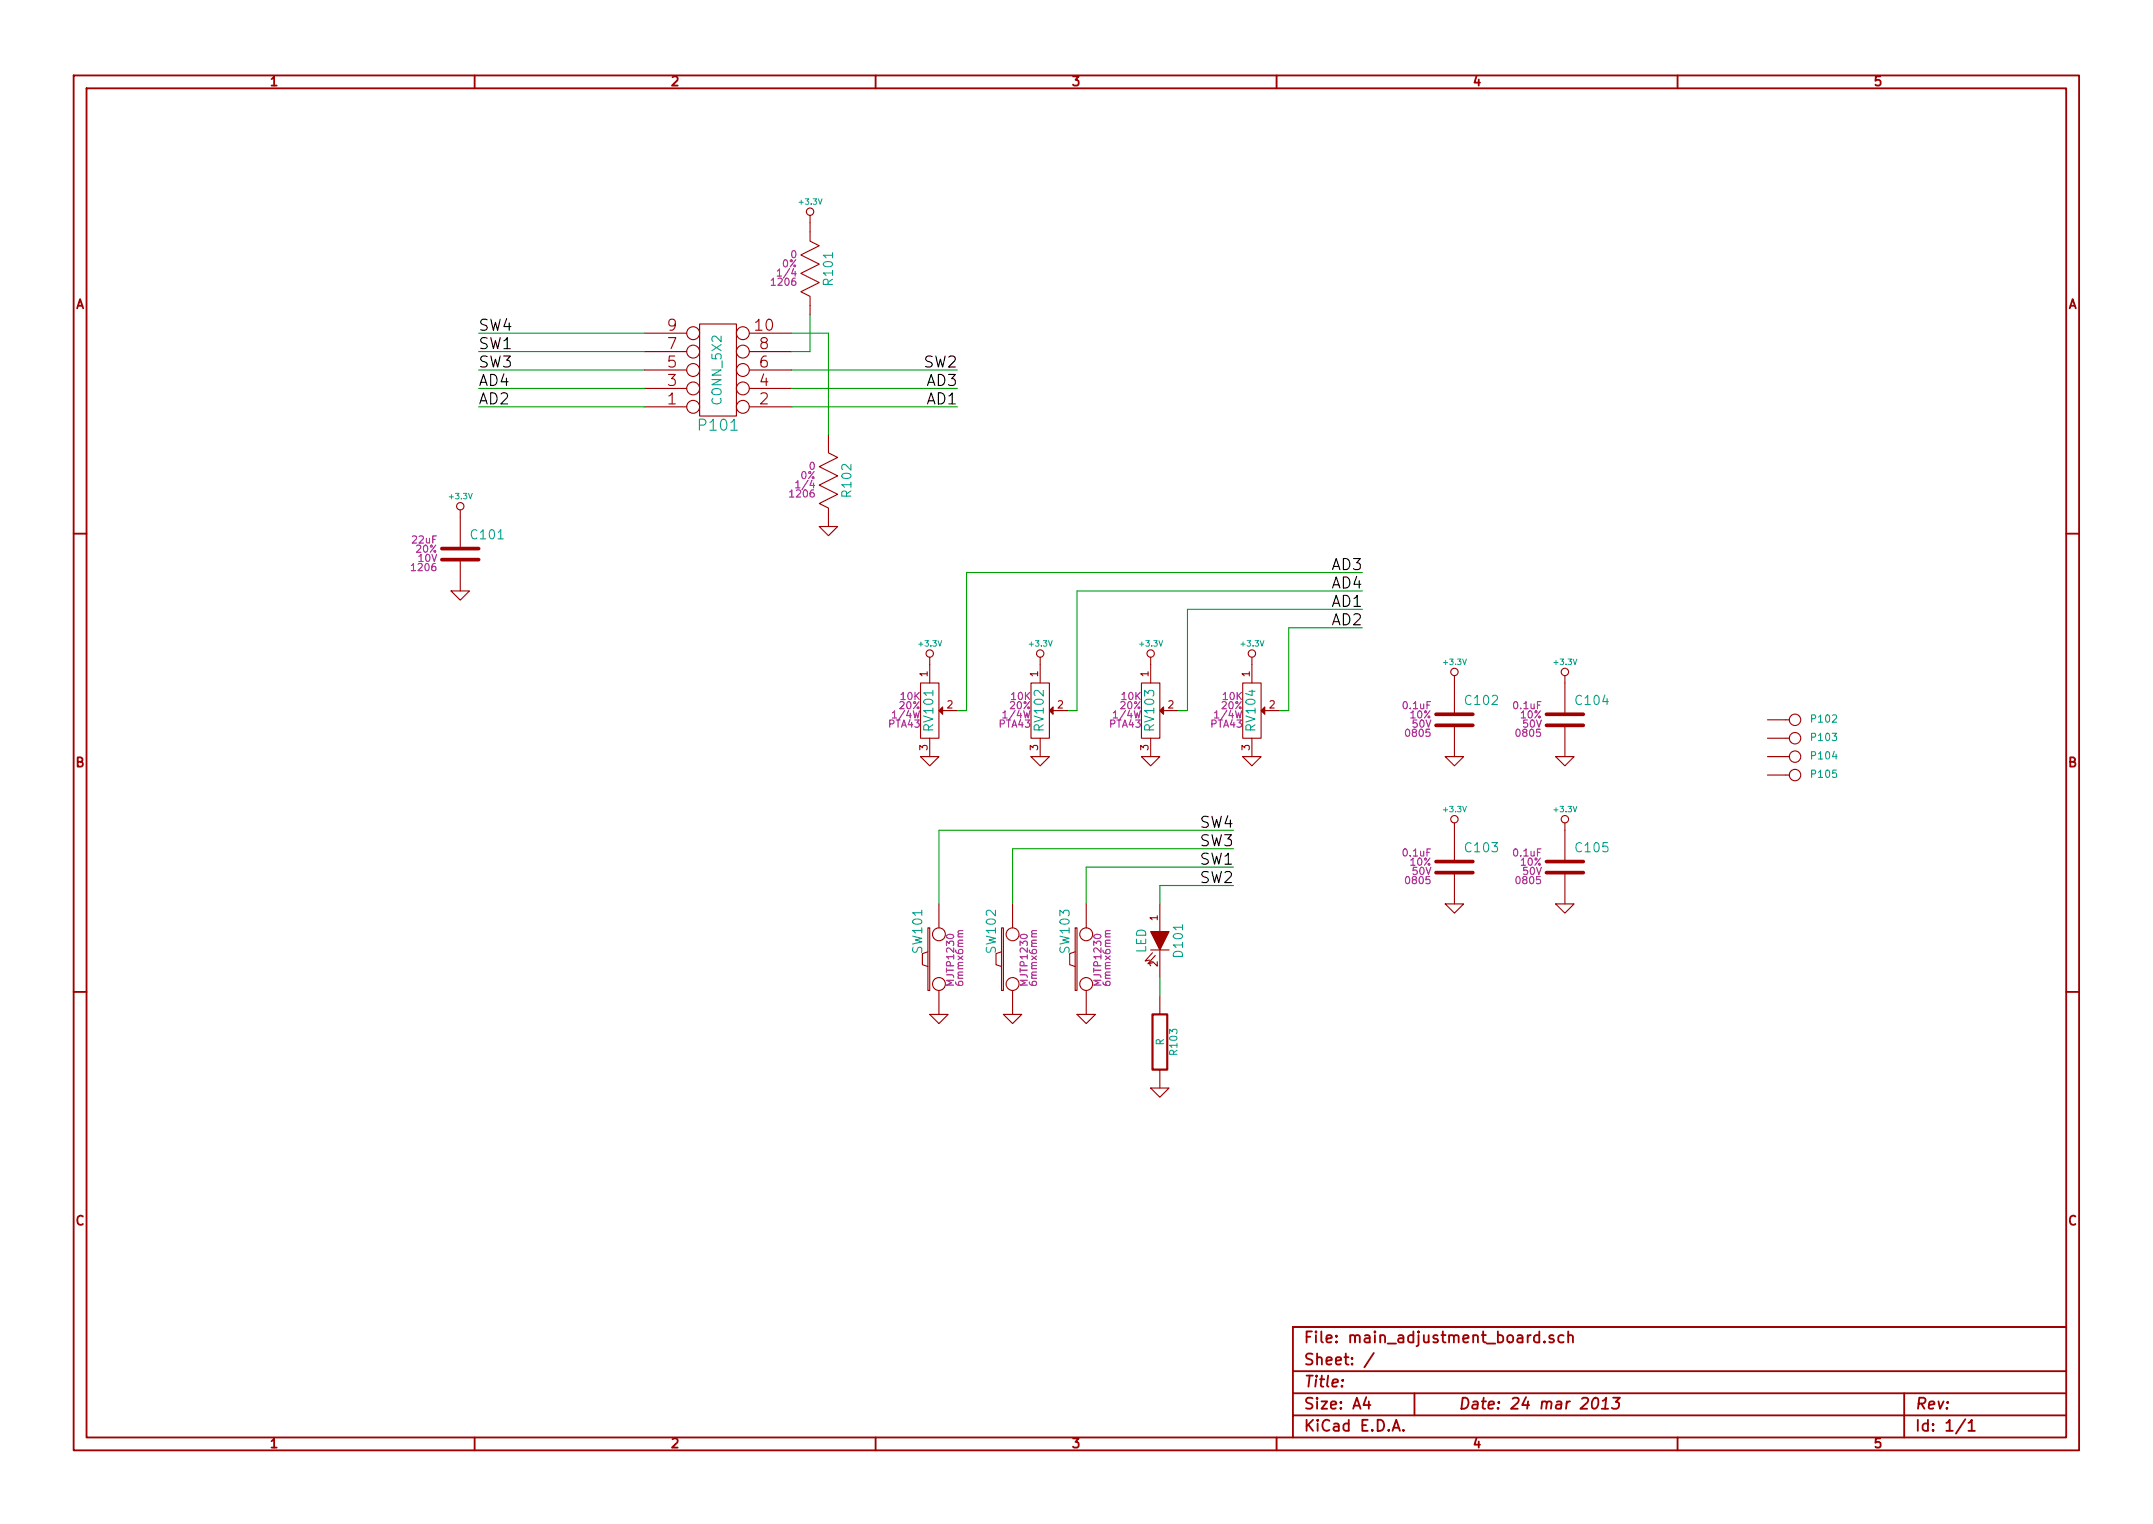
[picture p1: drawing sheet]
EESchema Schematic File Version 2  date Sun 24 Mar 2013 05:40:36 PM CDT
LIBS:power
LIBS:device
LIBS:transistors
LIBS:conn
LIBS:linear
LIBS:regul
LIBS:74xx
LIBS:cmos4000
LIBS:adc-dac
LIBS:memory
LIBS:xilinx
LIBS:special
LIBS:microcontrollers
LIBS:dsp
LIBS:microchip
LIBS:analog_switches
LIBS:motorola
LIBS:texas
LIBS:intel
LIBS:audio
LIBS:interface
LIBS:digital-audio
LIBS:philips
LIBS:display
LIBS:cypress
LIBS:siliconi
LIBS:opto
LIBS:atmel
LIBS:contrib
LIBS:valves
LIBS:Joe_Chips
LIBS:Joe_Discrete
LIBS:main_adjustment_board-cache
EELAYER 27 0
EELAYER END
$Descr A4 11693 8268
encoding utf-8
Sheet 1 1
Title ""
Date "24 mar 2013"
Rev ""
Comp ""
Comment1 ""
Comment2 ""
Comment3 ""
Comment4 ""
$EndDescr
$Comp
L POT_10K_SLIDER RV101
U 1 1
P 5050 3850
F 0 "RV101" V 5050 3850 50  0000 C CNN
F 1 "POT_10K_SLIDER" V 5250 3850 50  0001 C CNN
F 2 "" H 5050 3850 60  0001 C CNN
F 3 "" H 5050 3850 60  0001 C CNN
F 4 "PTA4553-2015CPB103" H 5050 4150 39  0001 C CNN "PN"
F 5 "10K" H 5000 3900 39  0000 R BNN "Val"
F 6 "PTA43" H 5000 3750 39  0000 R BNN "Package"
F 7 "20%" H 5000 3850 39  0000 R BNN "Tol"
F 8 "1/4W" H 5000 3800 39  0000 R BNN "Power"
	1    5050 3850
	1    0    0    -1  
$EndComp
$Comp
L POT_10K_SLIDER RV102
U 1 1
P 5650 3850
F 0 "RV102" V 5650 3850 50  0000 C CNN
F 1 "POT_10K_SLIDER" V 5850 3850 50  0001 C CNN
F 2 "" H 5650 3850 60  0001 C CNN
F 3 "" H 5650 3850 60  0001 C CNN
F 4 "PTA4553-2015CPB103" H 5650 4150 39  0001 C CNN "PN"
F 5 "10K" H 5600 3900 39  0000 R BNN "Val"
F 6 "PTA43" H 5600 3750 39  0000 R BNN "Package"
F 7 "20%" H 5600 3850 39  0000 R BNN "Tol"
F 8 "1/4W" H 5600 3800 39  0000 R BNN "Power"
	1    5650 3850
	1    0    0    -1  
$EndComp
$Comp
L POT_10K_SLIDER RV103
U 1 1
P 6250 3850
F 0 "RV103" V 6250 3850 50  0000 C CNN
F 1 "POT_10K_SLIDER" V 6450 3850 50  0001 C CNN
F 2 "" H 6250 3850 60  0001 C CNN
F 3 "" H 6250 3850 60  0001 C CNN
F 4 "PTA4553-2015CPB103" H 6250 4150 39  0001 C CNN "PN"
F 5 "10K" H 6200 3900 39  0000 R BNN "Val"
F 6 "PTA43" H 6200 3750 39  0000 R BNN "Package"
F 7 "20%" H 6200 3850 39  0000 R BNN "Tol"
F 8 "1/4W" H 6200 3800 39  0000 R BNN "Power"
	1    6250 3850
	1    0    0    -1  
$EndComp
$Comp
L POT_10K_SLIDER RV104
U 1 1
P 6800 3850
F 0 "RV104" V 6800 3850 50  0000 C CNN
F 1 "POT_10K_SLIDER" V 7000 3850 50  0001 C CNN
F 2 "" H 6800 3850 60  0001 C CNN
F 3 "" H 6800 3850 60  0001 C CNN
F 4 "PTA4553-2015CPB103" H 6800 4150 39  0001 C CNN "PN"
F 5 "10K" H 6750 3900 39  0000 R BNN "Val"
F 6 "PTA43" H 6750 3750 39  0000 R BNN "Package"
F 7 "20%" H 6750 3850 39  0000 R BNN "Tol"
F 8 "1/4W" H 6750 3800 39  0000 R BNN "Power"
	1    6800 3850
	1    0    0    -1  
$EndComp
$Comp
L GND #PWR01
U 1 1
P 5050 4100
F 0 "#PWR01" H 5050 4100 30  0001 C CNN
F 1 "GND" H 5050 4030 30  0001 C CNN
F 2 "" H 5050 4100 60  0001 C CNN
F 3 "" H 5050 4100 60  0001 C CNN
	1    5050 4100
	1    0    0    -1  
$EndComp
$Comp
L GND #PWR02
U 1 1
P 5650 4100
F 0 "#PWR02" H 5650 4100 30  0001 C CNN
F 1 "GND" H 5650 4030 30  0001 C CNN
F 2 "" H 5650 4100 60  0001 C CNN
F 3 "" H 5650 4100 60  0001 C CNN
	1    5650 4100
	1    0    0    -1  
$EndComp
$Comp
L GND #PWR03
U 1 1
P 6250 4100
F 0 "#PWR03" H 6250 4100 30  0001 C CNN
F 1 "GND" H 6250 4030 30  0001 C CNN
F 2 "" H 6250 4100 60  0001 C CNN
F 3 "" H 6250 4100 60  0001 C CNN
	1    6250 4100
	1    0    0    -1  
$EndComp
$Comp
L GND #PWR04
U 1 1
P 6800 4100
F 0 "#PWR04" H 6800 4100 30  0001 C CNN
F 1 "GND" H 6800 4030 30  0001 C CNN
F 2 "" H 6800 4100 60  0001 C CNN
F 3 "" H 6800 4100 60  0001 C CNN
	1    6800 4100
	1    0    0    -1  
$EndComp
$Comp
L +3.3V #PWR05
U 1 1
P 5050 3600
F 0 "#PWR05" H 5050 3560 30  0001 C CNN
F 1 "+3.3V" H 5050 3710 30  0000 C CNN
F 2 "" H 5050 3600 60  0001 C CNN
F 3 "" H 5050 3600 60  0001 C CNN
	1    5050 3600
	1    0    0    -1  
$EndComp
$Comp
L +3.3V #PWR06
U 1 1
P 5650 3600
F 0 "#PWR06" H 5650 3560 30  0001 C CNN
F 1 "+3.3V" H 5650 3710 30  0000 C CNN
F 2 "" H 5650 3600 60  0001 C CNN
F 3 "" H 5650 3600 60  0001 C CNN
	1    5650 3600
	1    0    0    -1  
$EndComp
$Comp
L +3.3V #PWR07
U 1 1
P 6250 3600
F 0 "#PWR07" H 6250 3560 30  0001 C CNN
F 1 "+3.3V" H 6250 3710 30  0000 C CNN
F 2 "" H 6250 3600 60  0001 C CNN
F 3 "" H 6250 3600 60  0001 C CNN
	1    6250 3600
	1    0    0    -1  
$EndComp
$Comp
L +3.3V #PWR08
U 1 1
P 6800 3600
F 0 "#PWR08" H 6800 3560 30  0001 C CNN
F 1 "+3.3V" H 6800 3710 30  0000 C CNN
F 2 "" H 6800 3600 60  0001 C CNN
F 3 "" H 6800 3600 60  0001 C CNN
	1    6800 3600
	1    0    0    -1  
$EndComp
$Comp
L CONN_5X2 P101
U 1 1
P 3900 2000
F 0 "P101" H 3900 2300 60  0000 C CNN
F 1 "CONN_5X2" V 3900 2000 50  0000 C CNN
F 2 "" H 3900 2000 60  0001 C CNN
F 3 "" H 3900 2000 60  0001 C CNN
	1    3900 2000
	1    0    0    1   
$EndComp
$Comp
L GND #PWR09
U 1 1
P 4500 2850
F 0 "#PWR09" H 4500 2850 30  0001 C CNN
F 1 "GND" H 4500 2780 30  0001 C CNN
F 2 "" H 4500 2850 60  0001 C CNN
F 3 "" H 4500 2850 60  0001 C CNN
	1    4500 2850
	1    0    0    -1  
$EndComp
$Comp
L +3.3V #PWR010
U 1 1
P 4400 1200
F 0 "#PWR010" H 4400 1160 30  0001 C CNN
F 1 "+3.3V" H 4400 1310 30  0000 C CNN
F 2 "" H 4400 1200 60  0001 C CNN
F 3 "" H 4400 1200 60  0001 C CNN
	1    4400 1200
	1    0    0    -1  
$EndComp
$Comp
L RES_0_0P_1V4_1206 R102
U 1 1
P 4500 2600
F 0 "R102" V 4605 2600 50  0000 C CNN
F 1 "RES_0_0P_1V4_1206" H 3975 2750 50  0001 C CNN
F 2 "" H 4500 2600 60  0001 C CNN
F 3 "" H 4500 2600 60  0001 C CNN
F 4 "CR1206-J/-000ELFCT-ND" H 3880 2825 60  0001 C CNN "PN"
F 5 "0" H 4430 2650 39  0000 R BNN "Val"
F 6 "1206" H 4430 2500 39  0000 R BNN "Package"
F 7 "0%" H 4430 2600 39  0000 R BNN "Tol"
F 8 "1/4" H 4430 2550 39  0000 R BNN "Power"
	1    4500 2600
	1    0    0    -1  
$EndComp
$Comp
L RES_0_0P_1V4_1206 R101
U 1 1
P 4400 1450
F 0 "R101" V 4505 1450 50  0000 C CNN
F 1 "RES_0_0P_1V4_1206" H 3875 1600 50  0001 C CNN
F 2 "" H 4400 1450 60  0001 C CNN
F 3 "" H 4400 1450 60  0001 C CNN
F 4 "CR1206-J/-000ELFCT-ND" H 3780 1675 60  0001 C CNN "PN"
F 5 "0" H 4330 1500 39  0000 R BNN "Val"
F 6 "1206" H 4330 1350 39  0000 R BNN "Package"
F 7 "0%" H 4330 1450 39  0000 R BNN "Tol"
F 8 "1/4" H 4330 1400 39  0000 R BNN "Power"
	1    4400 1450
	1    0    0    -1  
$EndComp
Wire Wire Line
	3500 2000 2600 2000
Wire Wire Line
	3500 2200 2600 2200
Wire Wire Line
	4300 2000 5200 2000
Wire Wire Line
	5200 2100 4300 2100
Wire Wire Line
	4300 2200 5200 2200
Text Label 2600 2000 0    60   ~ 0
SW3
Text Label 2600 2100 0    60   ~ 0
AD4
Text Label 2600 2200 0    60   ~ 0
AD2
Text Label 5200 2000 2    60   ~ 0
SW2
Text Label 5200 2100 2    60   ~ 0
AD3
Text Label 5200 2200 2    60   ~ 0
AD1
$Comp
L SW_PB_MJTP1230 SW101
U 1 1
P 5100 5200
F 0 "SW101" H 5250 5310 50  0000 C CNN
F 1 "SW_PB_MJTP1230" H 5150 5520 50  0001 C CNN
F 2 "" H 5100 5200 60  0001 C CNN
F 3 "" H 5100 5200 60  0001 C CNN
F 4 "679-2428-ND" H 5150 5410 60  0001 C CNN "PN"
F 5 "6mmx6mm" H 4950 5060 39  0000 L BNN "Package"
F 6 "MJTP1230" H 4950 5110 39  0000 L BNN "Name"
	1    5100 5200
	0    -1   -1   0   
$EndComp
$Comp
L SW_PB_MJTP1230 SW102
U 1 1
P 5500 5200
F 0 "SW102" H 5650 5310 50  0000 C CNN
F 1 "SW_PB_MJTP1230" H 5550 5520 50  0001 C CNN
F 2 "" H 5500 5200 60  0001 C CNN
F 3 "" H 5500 5200 60  0001 C CNN
F 4 "679-2428-ND" H 5550 5410 60  0001 C CNN "PN"
F 5 "6mmx6mm" H 5350 5060 39  0000 L BNN "Package"
F 6 "MJTP1230" H 5350 5110 39  0000 L BNN "Name"
	1    5500 5200
	0    -1   -1   0   
$EndComp
$Comp
L SW_PB_MJTP1230 SW103
U 1 1
P 5900 5200
F 0 "SW103" H 6050 5310 50  0000 C CNN
F 1 "SW_PB_MJTP1230" H 5950 5520 50  0001 C CNN
F 2 "" H 5900 5200 60  0001 C CNN
F 3 "" H 5900 5200 60  0001 C CNN
F 4 "679-2428-ND" H 5950 5410 60  0001 C CNN "PN"
F 5 "6mmx6mm" H 5750 5060 39  0000 L BNN "Package"
F 6 "MJTP1230" H 5750 5110 39  0000 L BNN "Name"
	1    5900 5200
	0    -1   -1   0   
$EndComp
$Comp
L GND #PWR011
U 1 1
P 5100 5500
F 0 "#PWR011" H 5100 5500 30  0001 C CNN
F 1 "GND" H 5100 5430 30  0001 C CNN
F 2 "" H 5100 5500 60  0001 C CNN
F 3 "" H 5100 5500 60  0001 C CNN
	1    5100 5500
	1    0    0    -1  
$EndComp
$Comp
L GND #PWR012
U 1 1
P 5500 5500
F 0 "#PWR012" H 5500 5500 30  0001 C CNN
F 1 "GND" H 5500 5430 30  0001 C CNN
F 2 "" H 5500 5500 60  0001 C CNN
F 3 "" H 5500 5500 60  0001 C CNN
	1    5500 5500
	1    0    0    -1  
$EndComp
$Comp
L GND #PWR013
U 1 1
P 5900 5500
F 0 "#PWR013" H 5900 5500 30  0001 C CNN
F 1 "GND" H 5900 5430 30  0001 C CNN
F 2 "" H 5900 5500 60  0001 C CNN
F 3 "" H 5900 5500 60  0001 C CNN
	1    5900 5500
	1    0    0    -1  
$EndComp
Wire Wire Line
	6300 4900 6300 4800
Wire Wire Line
	6300 4800 6700 4800
Wire Wire Line
	6700 4700 5900 4700
Wire Wire Line
	5900 4700 5900 4900
Wire Wire Line
	5500 4900 5500 4600
Wire Wire Line
	5500 4600 6700 4600
Wire Wire Line
	6700 4500 5100 4500
Wire Wire Line
	5100 4500 5100 4900
Wire Wire Line
	6400 3850 6450 3850
Wire Wire Line
	6450 3850 6450 3300
Wire Wire Line
	6450 3300 7400 3300
Wire Wire Line
	6950 3850 7000 3850
Wire Wire Line
	7000 3850 7000 3400
Wire Wire Line
	7000 3400 7400 3400
Wire Wire Line
	7400 3200 5850 3200
Wire Wire Line
	5850 3200 5850 3850
Wire Wire Line
	5850 3850 5800 3850
Wire Wire Line
	5200 3850 5250 3850
Wire Wire Line
	5250 3850 5250 3100
Wire Wire Line
	5250 3100 7400 3100
Text Label 7400 3100 2    60   ~ 0
AD3
Text Label 7400 3200 2    60   ~ 0
AD4
Text Label 7400 3300 2    60   ~ 0
AD1
Text Label 7400 3400 2    60   ~ 0
AD2
Text Label 6700 4500 2    60   ~ 0
SW4
Text Label 6700 4600 2    60   ~ 0
SW3
Text Label 6700 4700 2    60   ~ 0
SW1
Text Label 6700 4800 2    60   ~ 0
SW2
$Comp
L CAP_22UF_20P_10V_X5R_1206 C101
U 1 1
P 2500 3000
F 0 "C101" H 2550 3100 50  0000 L CNN
F 1 "CAP_22UF_20P_10V_X5R_1206" H 2600 2800 50  0001 L CNN
F 2 "" H 2500 3000 60  0001 C CNN
F 3 "" H 2500 3000 60  0001 C CNN
F 4 "587-1343-1-ND" H 3000 2700 60  0001 C CNN "PN"
F 5 "22uF" H 2375 3050 39  0000 R BNN "Val"
F 6 "1206" H 2375 2900 39  0000 R BNN "Package"
F 7 "20%" H 2375 3000 39  0000 R BNN "Tol"
F 8 "10V" H 2375 2950 39  0000 R BNN "Voltage"
	1    2500 3000
	1    0    0    -1  
$EndComp
$Comp
L CAP_0P1UF_10P_50V_X7R_0805 C102
U 1 1
P 7900 3900
F 0 "C102" H 7950 4000 50  0000 L CNN
F 1 "CAP_0P1UF_10P_50V_X7R_0805" H 8000 3700 50  0001 L CNN
F 2 "" H 7900 3900 60  0001 C CNN
F 3 "" H 7900 3900 60  0001 C CNN
F 4 "311-1140-1-ND" H 8400 3600 60  0001 C CNN "PN"
F 5 "0.1uF" H 7775 3950 39  0000 R BNN "Val"
F 6 "0805" H 7775 3800 39  0000 R BNN "Package"
F 7 "10%" H 7775 3900 39  0000 R BNN "Tol"
F 8 "50V" H 7775 3850 39  0000 R BNN "Voltage"
	1    7900 3900
	1    0    0    -1  
$EndComp
$Comp
L CAP_0P1UF_10P_50V_X7R_0805 C104
U 1 1
P 8500 3900
F 0 "C104" H 8550 4000 50  0000 L CNN
F 1 "CAP_0P1UF_10P_50V_X7R_0805" H 8600 3700 50  0001 L CNN
F 2 "" H 8500 3900 60  0001 C CNN
F 3 "" H 8500 3900 60  0001 C CNN
F 4 "311-1140-1-ND" H 9000 3600 60  0001 C CNN "PN"
F 5 "0.1uF" H 8375 3950 39  0000 R BNN "Val"
F 6 "0805" H 8375 3800 39  0000 R BNN "Package"
F 7 "10%" H 8375 3900 39  0000 R BNN "Tol"
F 8 "50V" H 8375 3850 39  0000 R BNN "Voltage"
	1    8500 3900
	1    0    0    -1  
$EndComp
$Comp
L CAP_0P1UF_10P_50V_X7R_0805 C105
U 1 1
P 8500 4700
F 0 "C105" H 8550 4800 50  0000 L CNN
F 1 "CAP_0P1UF_10P_50V_X7R_0805" H 8600 4500 50  0001 L CNN
F 2 "" H 8500 4700 60  0001 C CNN
F 3 "" H 8500 4700 60  0001 C CNN
F 4 "311-1140-1-ND" H 9000 4400 60  0001 C CNN "PN"
F 5 "0.1uF" H 8375 4750 39  0000 R BNN "Val"
F 6 "0805" H 8375 4600 39  0000 R BNN "Package"
F 7 "10%" H 8375 4700 39  0000 R BNN "Tol"
F 8 "50V" H 8375 4650 39  0000 R BNN "Voltage"
	1    8500 4700
	1    0    0    -1  
$EndComp
$Comp
L CAP_0P1UF_10P_50V_X7R_0805 C103
U 1 1
P 7900 4700
F 0 "C103" H 7950 4800 50  0000 L CNN
F 1 "CAP_0P1UF_10P_50V_X7R_0805" H 8000 4500 50  0001 L CNN
F 2 "" H 7900 4700 60  0001 C CNN
F 3 "" H 7900 4700 60  0001 C CNN
F 4 "311-1140-1-ND" H 8400 4400 60  0001 C CNN "PN"
F 5 "0.1uF" H 7775 4750 39  0000 R BNN "Val"
F 6 "0805" H 7775 4600 39  0000 R BNN "Package"
F 7 "10%" H 7775 4700 39  0000 R BNN "Tol"
F 8 "50V" H 7775 4650 39  0000 R BNN "Voltage"
	1    7900 4700
	1    0    0    -1  
$EndComp
$Comp
L +3.3V #PWR014
U 1 1
P 7900 3700
F 0 "#PWR014" H 7900 3660 30  0001 C CNN
F 1 "+3.3V" H 7900 3810 30  0000 C CNN
F 2 "" H 7900 3700 60  0001 C CNN
F 3 "" H 7900 3700 60  0001 C CNN
	1    7900 3700
	1    0    0    -1  
$EndComp
$Comp
L +3.3V #PWR015
U 1 1
P 8500 3700
F 0 "#PWR015" H 8500 3660 30  0001 C CNN
F 1 "+3.3V" H 8500 3810 30  0000 C CNN
F 2 "" H 8500 3700 60  0001 C CNN
F 3 "" H 8500 3700 60  0001 C CNN
	1    8500 3700
	1    0    0    -1  
$EndComp
$Comp
L +3.3V #PWR016
U 1 1
P 8500 4500
F 0 "#PWR016" H 8500 4460 30  0001 C CNN
F 1 "+3.3V" H 8500 4610 30  0000 C CNN
F 2 "" H 8500 4500 60  0001 C CNN
F 3 "" H 8500 4500 60  0001 C CNN
	1    8500 4500
	1    0    0    -1  
$EndComp
$Comp
L +3.3V #PWR017
U 1 1
P 7900 4500
F 0 "#PWR017" H 7900 4460 30  0001 C CNN
F 1 "+3.3V" H 7900 4610 30  0000 C CNN
F 2 "" H 7900 4500 60  0001 C CNN
F 3 "" H 7900 4500 60  0001 C CNN
	1    7900 4500
	1    0    0    -1  
$EndComp
$Comp
L GND #PWR018
U 1 1
P 7900 4100
F 0 "#PWR018" H 7900 4100 30  0001 C CNN
F 1 "GND" H 7900 4030 30  0001 C CNN
F 2 "" H 7900 4100 60  0001 C CNN
F 3 "" H 7900 4100 60  0001 C CNN
	1    7900 4100
	1    0    0    -1  
$EndComp
$Comp
L GND #PWR019
U 1 1
P 8500 4100
F 0 "#PWR019" H 8500 4100 30  0001 C CNN
F 1 "GND" H 8500 4030 30  0001 C CNN
F 2 "" H 8500 4100 60  0001 C CNN
F 3 "" H 8500 4100 60  0001 C CNN
	1    8500 4100
	1    0    0    -1  
$EndComp
$Comp
L GND #PWR020
U 1 1
P 8500 4900
F 0 "#PWR020" H 8500 4900 30  0001 C CNN
F 1 "GND" H 8500 4830 30  0001 C CNN
F 2 "" H 8500 4900 60  0001 C CNN
F 3 "" H 8500 4900 60  0001 C CNN
	1    8500 4900
	1    0    0    -1  
$EndComp
$Comp
L GND #PWR021
U 1 1
P 7900 4900
F 0 "#PWR021" H 7900 4900 30  0001 C CNN
F 1 "GND" H 7900 4830 30  0001 C CNN
F 2 "" H 7900 4900 60  0001 C CNN
F 3 "" H 7900 4900 60  0001 C CNN
	1    7900 4900
	1    0    0    -1  
$EndComp
$Comp
L +3.3V #PWR022
U 1 1
P 2500 2800
F 0 "#PWR022" H 2500 2760 30  0001 C CNN
F 1 "+3.3V" H 2500 2910 30  0000 C CNN
F 2 "" H 2500 2800 60  0001 C CNN
F 3 "" H 2500 2800 60  0001 C CNN
	1    2500 2800
	1    0    0    -1  
$EndComp
$Comp
L GND #PWR023
U 1 1
P 2500 3200
F 0 "#PWR023" H 2500 3200 30  0001 C CNN
F 1 "GND" H 2500 3130 30  0001 C CNN
F 2 "" H 2500 3200 60  0001 C CNN
F 3 "" H 2500 3200 60  0001 C CNN
	1    2500 3200
	1    0    0    -1  
$EndComp
$Comp
L LED D101
U 1 1
P 6300 5100
F 0 "D101" H 6300 5200 50  0000 C CNN
F 1 "LED" H 6300 5000 50  0000 C CNN
F 2 "~" H 6300 5100 60  0000 C CNN
F 3 "~" H 6300 5100 60  0000 C CNN
	1    6300 5100
	0    1    1    0   
$EndComp
$Comp
L R R103
U 1 1
P 6300 5650
F 0 "R103" V 6380 5650 40  0000 C CNN
F 1 "R" V 6307 5651 40  0000 C CNN
F 2 "~" V 6230 5650 30  0000 C CNN
F 3 "~" H 6300 5650 30  0000 C CNN
	1    6300 5650
	1    0    0    -1  
$EndComp
$Comp
L GND #PWR024
U 1 1
P 6300 5900
F 0 "#PWR024" H 6300 5900 30  0001 C CNN
F 1 "GND" H 6300 5830 30  0001 C CNN
F 2 "" H 6300 5900 60  0001 C CNN
F 3 "" H 6300 5900 60  0001 C CNN
	1    6300 5900
	1    0    0    -1  
$EndComp
Wire Wire Line
	6300 5300 6300 5400
$Comp
L CONN_1 P102
U 1 1
P 9750 3900
F 0 "P102" H 9830 3900 40  0000 L CNN
F 1 "CONN_1" H 9750 3955 30  0001 C CNN
F 2 "" H 9750 3900 60  0000 C CNN
F 3 "" H 9750 3900 60  0000 C CNN
	1    9750 3900
	1    0    0    -1  
$EndComp
$Comp
L CONN_1 P103
U 1 1
P 9750 4000
F 0 "P103" H 9830 4000 40  0000 L CNN
F 1 "CONN_1" H 9750 4055 30  0001 C CNN
F 2 "" H 9750 4000 60  0000 C CNN
F 3 "" H 9750 4000 60  0000 C CNN
	1    9750 4000
	1    0    0    -1  
$EndComp
$Comp
L CONN_1 P104
U 1 1
P 9750 4100
F 0 "P104" H 9830 4100 40  0000 L CNN
F 1 "CONN_1" H 9750 4155 30  0001 C CNN
F 2 "" H 9750 4100 60  0000 C CNN
F 3 "" H 9750 4100 60  0000 C CNN
	1    9750 4100
	1    0    0    -1  
$EndComp
$Comp
L CONN_1 P105
U 1 1
P 9750 4200
F 0 "P105" H 9830 4200 40  0000 L CNN
F 1 "CONN_1" H 9750 4255 30  0001 C CNN
F 2 "" H 9750 4200 60  0000 C CNN
F 3 "" H 9750 4200 60  0000 C CNN
	1    9750 4200
	1    0    0    -1  
$EndComp
Wire Wire Line
	3500 2100 2600 2100
Wire Wire Line
	3500 1900 2600 1900
Text Label 2600 1900 0    60   ~ 0
SW1
Wire Wire Line
	4400 1700 4400 1900
Wire Wire Line
	4400 1900 4300 1900
Wire Wire Line
	3500 1800 2600 1800
Wire Wire Line
	4300 1800 4500 1800
Wire Wire Line
	4500 1800 4500 2350
Text Label 2600 1800 0    60   ~ 0
SW4
$EndSCHEMATC
